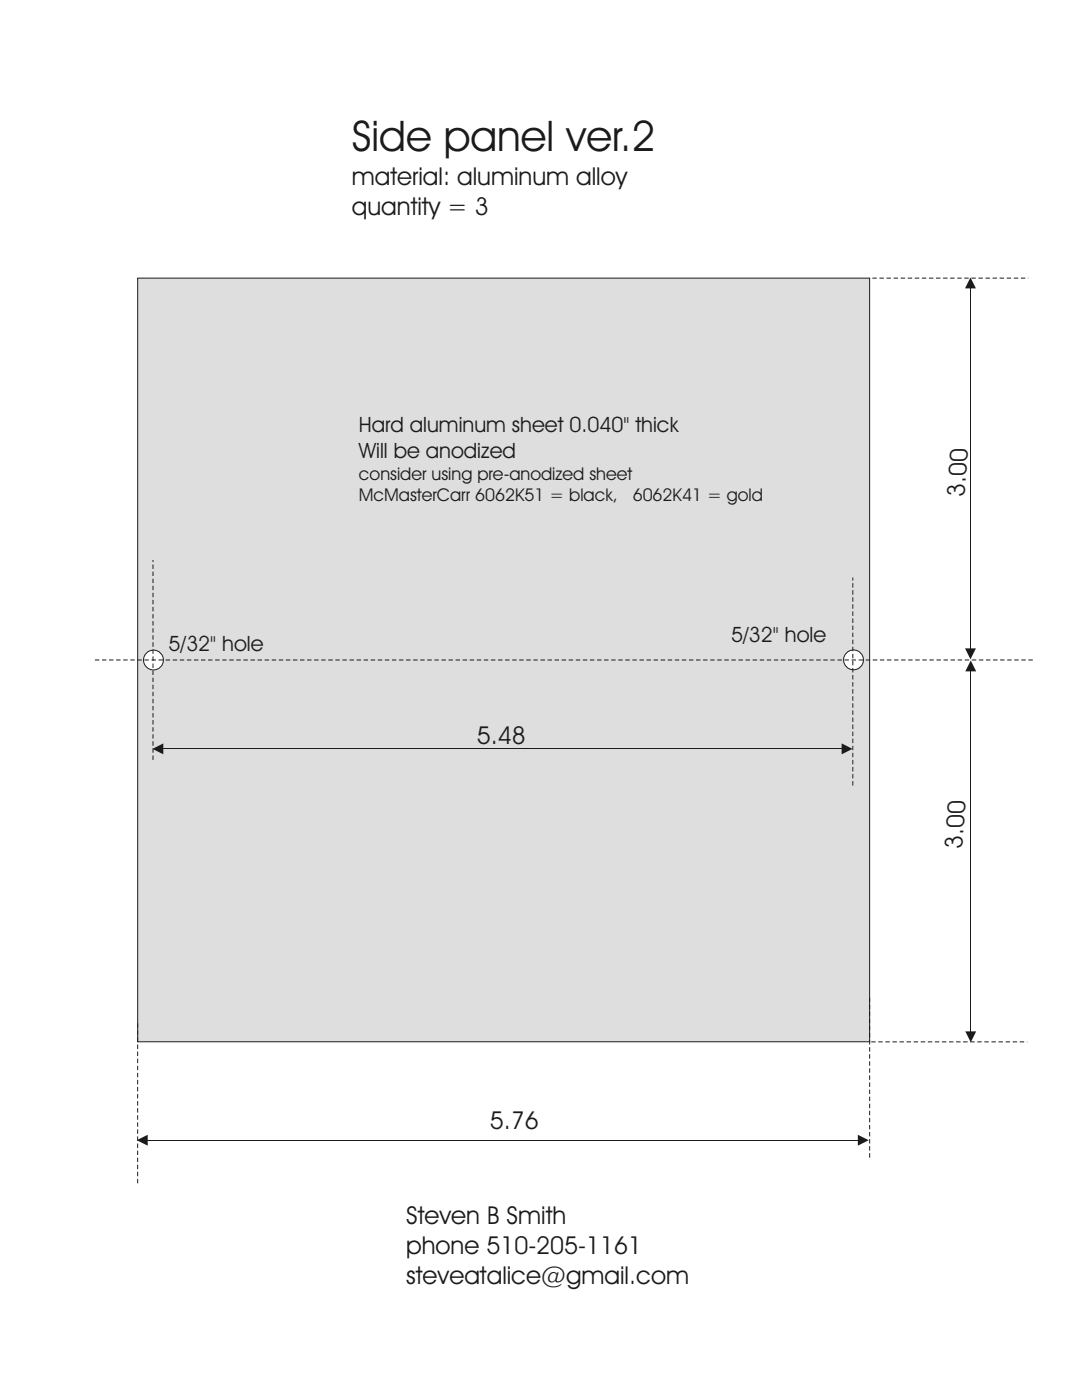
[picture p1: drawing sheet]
<svg xmlns="http://www.w3.org/2000/svg" width="216mm" height="279mm" viewBox="0 0 216 279" stroke-linecap="round" stroke-linejoin="round" font-family="sans-serif">
<path d="M27.5 55.5h146v152.4h-146z" fill-rule="evenodd" fill="#dedede" stroke="#1f1a17" stroke-width=".2"/>
<path d="M27.3 227.6l2.2-1.1v2.1z" fill="#1f1a17"/>
<path d="M29.4 227.6h141.9" fill="none" stroke="#1f1a17" stroke-width=".2"/>
<g fill="#1f1a17">
<path d="M171.2 226.5l2.1 1.1-2.1 1z"/>
<path d="M30.4 149.5l2.2-1.1v2.1z"/>
</g>
<path d="M32.5 149.5h135.6" fill="none" stroke="#1f1a17" stroke-width=".2"/>
<g fill="#1f1a17">
<path d="M167.9 148.4l2.2 1.1-2.2 1z"/>
<path d="M192.6 205.8h2.2l-1.1 2.2z"/>
</g>
<path d="M193.7 133.9v72" fill="none" stroke="#1f1a17" stroke-width=".2"/>
<g fill="#1f1a17">
<path d="M193.7 131.8l1.1 2.2h-2.2z"/>
<path d="M192.6 129.4h2.1l-1.1 2.2z"/>
</g>
<path d="M193.6 57.4v72.1" fill="none" stroke="#1f1a17" stroke-width=".2"/>
<path d="M193.6 55.4l1.1 2.2h-2.1z" fill="#1f1a17"/>
<path d="M174.1 55.5h31.1M173.8 207.9h31.2M27.5 236.2v-32M173.5 231v-32" fill="none" stroke="#1f1a17" stroke-width=".2" stroke-dasharray=".9 .5" stroke-linecap="butt"/>
<g fill="#fff" stroke="#1f1a17" stroke-width=".2">
<circle cx="30.6" cy="131.7" r="1.98"/>
<circle cx="170.3" cy="131.7" r="1.98"/>
</g>
<path d="M18.9 131.7h187.7M30.5 151.6v-39.8M170.2 156.8v-41.5" fill="none" stroke="#1f1a17" stroke-width=".2" stroke-dasharray=".9 .5" stroke-linecap="butt"/>
<text font-size="8.5" fill="#1f1a17" x="70.2" y="30.2">Side panel ver.2</text>
<g font-size="4.9" fill="#1f1a17">
<text x="70.2" y="36.9">material: aluminum alloy</text>
<text x="70.2" y="42.8">quantity = 3</text>
<text x="192.5" y="99.3" transform="rotate(-86 192.5 99.3)">3.00</text>
<text x="95.1" y="148.5">5.48</text>
<text x="192" y="169.4" transform="rotate(-86 192 169.4)">3.00</text>
<text x="97.8" y="225.3">5.76</text>
<text x="81.1" y="244.4">Steven B Smith</text>
<text x="81.1" y="250.3">phone 510-205-1161</text>
<text x="81.1" y="256.2">steveatalice@gmail.com</text>
</g>
<g font-size="4.2" fill="#1f1a17">
<text x="71.6" y="86.3">Hard aluminum sheet 0.040&quot; thick</text>
<text x="71.6" y="91.4">Will be anodized</text>
<text x="33.6" y="129.9">5/32&quot; hole</text>
<text x="145.9" y="128.2">5/32&quot; hole</text>
</g>
<g font-size="3.5" fill="#1f1a17">
<text x="71.6" y="95.8">consider using pre-anodized sheet</text>
<text x="71.6" y="100">McMasterCarr 6062K51 = black,</text>
<text x="126.2" y="100">6062K41 = gold</text>
</g>
</svg>
